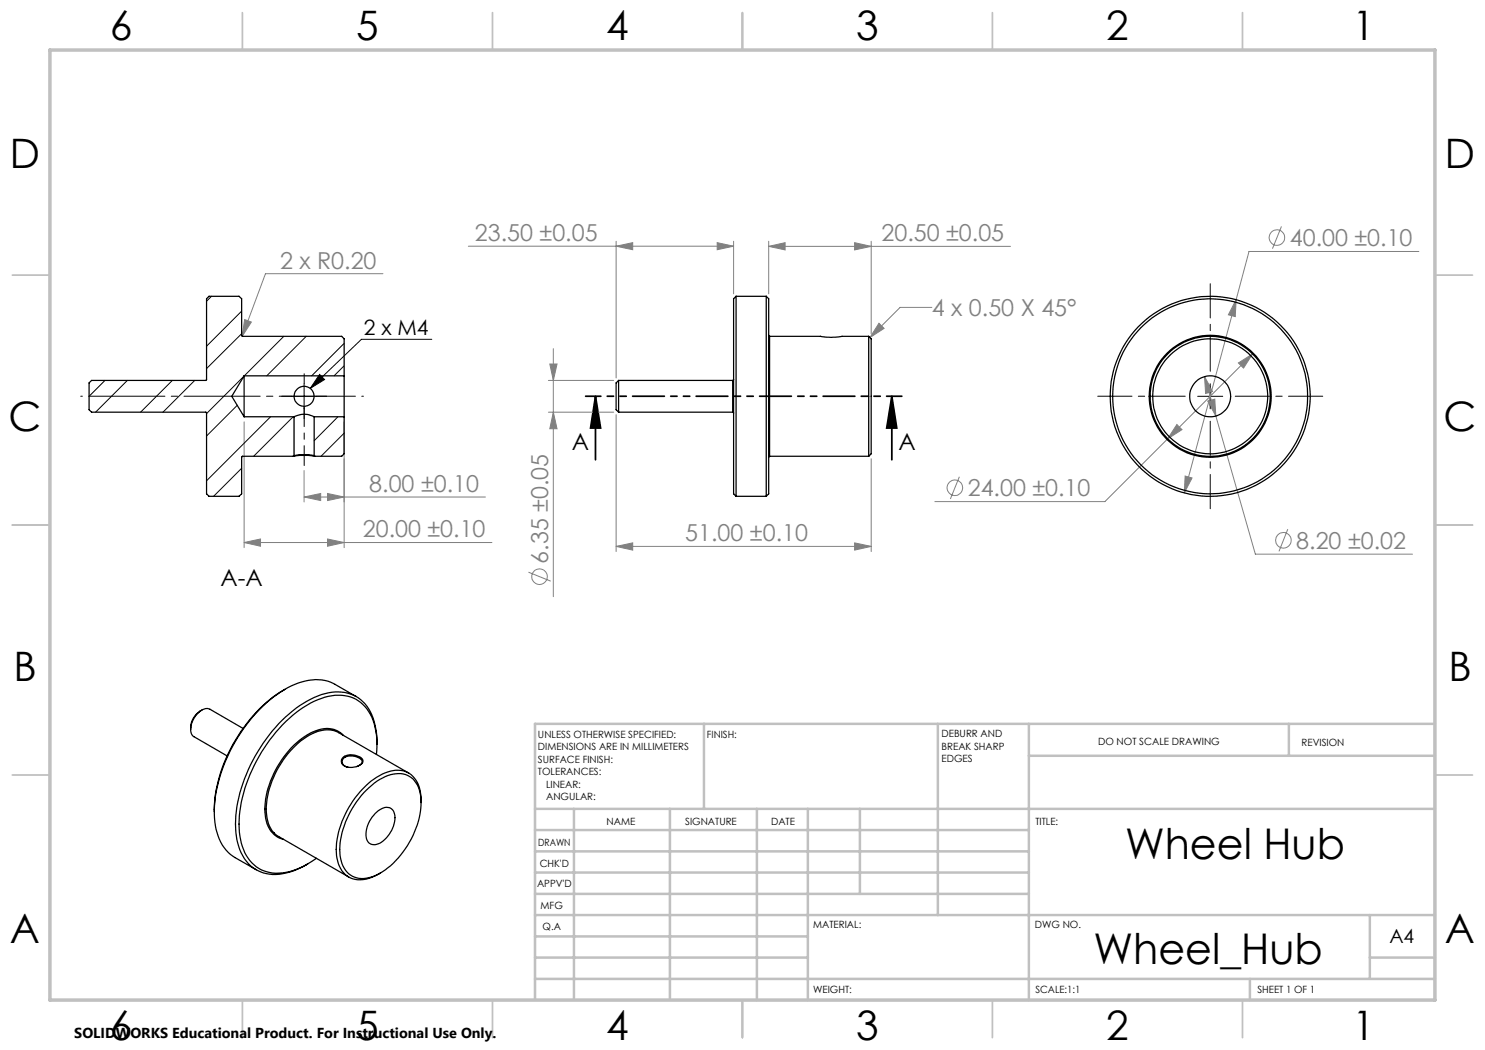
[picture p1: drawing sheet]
<svg xmlns="http://www.w3.org/2000/svg" width="297mm" height="210mm" viewBox="0 0 297 210" stroke-linecap="round" stroke-linejoin="round" font-family="sans-serif">
<g fill="none" stroke="#808080" stroke-width=".2">
<path d="M76.6 54.7h-23.5l-4.7 12.6M93.7 49.2h53M123.2 49.2l3.3-.7v1.4zM123.2 48.3v27.3M143.4 48.5l3.3 .7-3.3 .7zM146.7 48.3v10.5M153.7 49.3l3.3-.8v1.5zM153.7 49.3h48.4M153.7 48.3v10.5M170.9 48.5l3.3 .8-3.3 .7zM174.2 48.3v18.5M247.2 59.9l-.1 3.4-1.4-.3z"/>
<path d="M256.3 45.3l-1.8 4.4M283.8 50.3h-34l-12.9 48.3M48.9 63.9l1.4 .5-1.9 2.9zM109.7 76.1h13M110 72.8h1.4l-.7 3.3zM110.7 69.7v49.6M175.8 64.7l1 1-2.8 1.8zM186.4 61.5h-6.4l-6 6M240.9 75.3l1.6 3-1.4 .4zM240.9 75.3l10.2 35.5h31.4M247.7 72.6l2.8-1.8-1.8 2.8zM250.5 70.8l-29.5 29.5h-34"/>
<path d="M48.8 84.4v25.1M60.8 99.4l3.3-.7v1.4zM60.8 94.1v6.3M60.8 99.4h36.3M65.5 98.7l3.3 .7-3.3 .7zM68.8 84.4v25.1M109.7 82.4h13M110.7 82.4l.7 3.4h-1.4zM123.2 82.9v27.4M174.2 91.7v18.6M191.9 95.3l-1.8 4.5M235.4 84.9l1 1-2.9 1.9z"/>
<path d="M237 95.2l1.4 .4-1.5 3zM241.5 80.2l1.5-.4 .2 3.4zM48.8 108.5l3.3-.7v1.4zM48.8 108.5h49.6M65.5 107.8l3.3 .7-3.3 .7zM105.7 114.4l4.4 1.8M123.2 109.3l3.3-.7v1.4zM123.2 109.3h51M170.9 108.6l3.3 .7-3.3 .7zM257.6 105.8l-1.8 4.5"/>
<circle cx="255.4" cy="47.5" r="1.56"/>
<circle cx="191" cy="97.6" r="1.55"/>
<circle cx="107.9" cy="115.3" r="1.55"/>
<circle cx="256.7" cy="108.1" r="1.56"/>
</g>
<path d="M58.3 79.3h5M60.8 76.8v5M63.9 74.9l1 1-2.8 1.8zM86.4 67.9h-14.1l-10.2 9.8M239.5 79.3h5M242 76.8v5" fill="none" stroke="#000" stroke-width=".2"/>
<path d="M119.1 79.3l1 6.3h-2zM119.1 79.3v12.7M178.4 79.3l1 6.3h-2.1zM178.4 79.3v12.7" fill="none" stroke="#000" stroke-width=".35"/>
<path d="M16.2 79.2h56.5" fill="none" stroke="#000" stroke-width=".2" stroke-dasharray="15.2 1.3 1.3 1.3" stroke-dashoffset="-1.6"/>
<path d="M60.8 81.3v11.8" fill="none" stroke="#000" stroke-width=".2" stroke-dasharray="15.2 1.3 1.3 1.3" stroke-dashoffset="11.3"/>
<path d="M58.3 79.2h-2M60.8 76.7v-2M63.3 79.2h2M60.8 81.7v2" fill="none" stroke="#000" stroke-width=".2" stroke-dasharray="15.2 1.3 1.3 1.3"/>
<path d="M237.1 79.2h-17.5M242.1 74.2v-17.5M247.1 79.2h17.5M242.1 84.2v17.5" fill="none" stroke="#000" stroke-width=".2" stroke-dasharray="15.2 1.3 1.3 1.3" stroke-dashoffset="8.4"/>
<path d="M180.4 79.2h-63.3" fill="none" stroke="#000" stroke-width=".35" stroke-dasharray="6.3 1.3 1.3 1.3 1.3 1.3" stroke-dashoffset="3.3"/>
<g fill="none" stroke="#c0c0c0" stroke-width=".35">
<path d="M48.5 2.5v7.5M98.5 2.5v7.5M148.5 2.5v7.5M198.5 2.5v7.5M248.5 2.5v7.5M2.5 55h7.5M287 55h7.5M2.5 105h7.5M287 105h7.5M2.5 155h7.5M287 155h7.5M48.5 200v7.5"/>
<path d="M98.5 200v7.5M148.5 200v7.5M198.5 200v7.5M248.5 200v7.5"/>
</g>
<g fill="none" stroke="#c0c0c0" stroke-width=".5">
<path d="M140.8 144.8v17M187.6 144.8v38.2M205.8 144.8v55.2M205.8 151.2h81.2M257.8 144.8v6.4M287 144.8h-180v55.2M107 161.8h180M107 178.8h98.8M107 174.5h98.8M107 170.3h98.8M107 166h98.8M114.8 161.8v38.2"/>
<path d="M134 161.8v38.2M151.4 161.8v38.2M161.6 161.8v38.2M172 161.8v17M107 195.8h180M107 191.5h54.6M107 187.3h54.6M107 183h180M250 195.8v4.2M274 191.5h13M274 183v12.8"/>
</g>
<path d="M10 10h277v190h-277z" fill="none" stroke="#c0c0c0" stroke-width=".7"/>
<g fill="#000">
<path d="M63.9 74.9l1 1-2.8 1.8z"/>
<path d="M178.4 79.3l1 6.3h-2.1zM119.1 79.3l1 6.3h-2z"/>
</g>
<g fill="#808080">
<path d="M123.2 49.2l3.3-.7v1.4zM143.4 48.5l3.3 .7-3.3 .7zM153.7 49.3l3.3-.8v1.5zM170.9 48.5l3.3 .8-3.3 .7zM123.2 109.3l3.3-.7v1.4zM170.9 108.6l3.3 .7-3.3 .7zM175.8 64.7l1 1-2.8 1.8zM48.9 63.9l-.5 3.4 1.9-2.9zM48.8 108.5l3.3-.7v1.4zM65.5 107.8l3.3 .7-3.3 .7zM237 95.2l-.1 3.4 1.5-3zM247.2 59.9l-1.5 3.1 1.4 .3zM247.7 72.6l1 1 1.8-2.8zM235.4 84.9l-1.9 2.9 2.9-1.9zM240.9 75.3l.2 3.4 1.4-.4zM241.5 80.2l1.7 3-.2-3.4z"/>
<path d="M110 72.8h1.4l-.7 3.3zM110.7 82.4l.7 3.4h-1.4z"/>
<path d="M60.8 99.4l3.3-.7v1.4zM65.5 98.7l3.3 .7-3.3 .7z"/>
</g>
<g fill="none" stroke="#000" stroke-width=".25">
<path d="M147.2 59.3l-.5 .5v39l.5 .5M147.2 59.3v40M147.2 59.3h6M153.2 59.3v40M153.2 59.3l.5 .5v39l-.5 .5M48.8 75.2v8.2M48.8 75.2h20M48.8 75.2l-2.4 4.1 2.4 4.1M68.8 75.2v8.2M68.8 75.2v-7.4l-.5-.5h-19.9l-.1-.2v-7.3l-.5-.5h-6l-.5 .5v16.2l-.1 .1h-22.9l-.5 .5v5.3l.5 .5 22.9 .1 .1 16.3 .5 .5h6l.5-.5v-7.4l.2-.1h10.1M123.7 76.1v6.3M123.7 76.1l-.5 .5v5.3l.5 .5"/>
<path d="M123.7 76.1h22.8M146.5 76.1v6.3M146.7 75.9l-.2 .2M153.7 67.1l.2 .2M153.9 67.3h10.2a11.2 11.2 0 0 0 4.3 0h5.3M153.9 67.3v24M173.7 67.3v24M173.7 67.3l.5 .5v23l-.5 .5M48.8 83.4h10M58.6 91.3a13.4 13.4 0 0 1 4.4 0M58.8 83.4a4.3 4.3 0 0 1 4 0M58.8 91.1l.6-.1a9.6 9.6 0 0 1 3.4 .1"/>
<path d="M58.8 83.4v7.7M58.8 91.1l-.2 .2M62.8 91.1l.2 .2M62.8 83.4v7.7M62.8 83.4h6M68.8 83.4v7.4l-.5 .5h-5.3M123.7 82.4h22.8M146.5 82.4l.2 .2M147.2 99.3h6M153.9 91.3l-.2 .2M153.9 91.3h19.8M57 137.9a30.1 30.1 0 0 0-12.8 16.5 23.3 23.3 0 0 0-1.3 7.9"/>
<path d="M71.2 139.3l-4.2-2.4a8.9 8.9 0 0 0-8 0 28.3 28.3 0 0 0-13.4 14.1 24.1 24.1 0 0 0-2.4 14.9 8.5 8.5 0 0 0 3.8 5.6l4.3 2.4M40.4 142a4.1 4.1 0 0 0-2.3 3.9M48.6 145.7l-6.6-3.9a2.37 2.37 0 0 0-2.7 1.1 3.8 3.8 0 0 0-.8 4.2l6.9 4.1M68.6 151.5a2.99 2.99 0 0 1 4 .5 1.51 1.51 0 0 1-1.8 1.4 2.09 2.09 0 0 1-2.5-.9 .99 .99 0 0 1 .3-1zM68.7 147.1a4.9 4.9 0 0 0-6-.8 18.5 18.5 0 0 0-9.3 12.1 10.1 10.1 0 0 0 .7 7.7l1.4 1.3 1.2 .5M71.3 153.3a1.17 1.17 0 0 0 1.1-1 2.64 2.64 0 0 0-3.8-.5l-.1 .2a1.11 1.11 0 0 0 1.1 1.4M72.7 158.6a10.4 10.4 0 0 1 7-3.9 4.4 4.4 0 0 1 4.4 4.3 16.6 16.6 0 0 1-4.4 12.6 11.1 11.1 0 0 1-7 4.1 4.4 4.4 0 0 1-4.6-4 15.7 15.7 0 0 1 3.2-11.4zM75.3 150.9a12.5 12.5 0 0 0-2.3-9.6 7.5 7.5 0 0 0-8.1-1.9 23.6 23.6 0 0 0-12.1 10.2 27.6 27.6 0 0 0-4.9 16.8 9.1 9.1 0 0 0 3.9 7.3 9.4 9.4 0 0 0 8.9-.5l2.6-1.5M75.4 148.9a11.7 11.7 0 0 0-2.8-8.5 8 8 0 0 0-9-1.2 26 26 0 0 0-12 11.1 26.9 26.9 0 0 0-4.3 16.9 8.3 8.3 0 0 0 4.8 7.2 10.8 10.8 0 0 0 9.5-1.7M81.7 154.6l-14-8.1a5.7 5.7 0 0 0-5.8 .5 18.5 18.5 0 0 0-8.6 15.4 5.6 5.6 0 0 0 2.4 4.9l14 8.1M75 162.7a2.61 2.61 0 0 1 3.4-.9 3.7 3.7 0 0 1 0 4.2 4.7 4.7 0 0 1-3.6 2.9 1.79 1.79 0 0 1-1.6-2.2 6.4 6.4 0 0 1 1.8-4zM84.2 160.5a6.1 6.1 0 0 0-2.7-6 6.4 6.4 0 0 0-6.2 1 18.6 18.6 0 0 0-8 15 5.3 5.3 0 0 0 3.3 5.3 6.7 6.7 0 0 0 5.5-1.2"/>
<circle cx="60.8" cy="79.3" r="2"/>
<circle cx="242" cy="79.3" r="4.1"/>
<circle cx="242" cy="79.3" r="20"/>
<circle cx="242" cy="79.3" r="11.5"/>
<circle cx="242" cy="79.3" r="12.2"/>
<circle cx="242" cy="79.3" r="19.5"/>
<circle cx="242" cy="79.3" r="12"/>
</g>
<g fill="none" stroke="#000" stroke-width=".2">
<path d="M42.3 59.3l-1 .9M21 76.1l-3.2 3.2M25.5 76.1l-6.4 6.3M34.5 76.1l-6.4 6.3M38.9 76.1l-6.3 6.3M48.3 62.2l-7 7M48.3 66.7l-7 7M48.8 75.3l-7.5 7.4M56.8 67.3l-7.9 7.9M61.2 67.3l-7.9 7.9M68.8 68.7l-6.5 6.5M68.8 73.2l-2 2"/>
<path d="M47.4 81.1l-6.1 6.1M48.3 93.7l-5.6 5.6M54.1 83.4l-12.8 12.8M58.6 83.4l-7.9 7.9M67.6 83.4l-4.8 4.8M68.8 86.6l-4.6 4.7"/>
</g>
<g font-size="8.5">
<text x="225" y="171.8">Wheel Hub</text>
<text x="218.7" y="192.7">Wheel_Hub</text>
</g>
<g font-size="8.1">
<text x="22" y="8">6</text>
<text x="71.2" y="8">5</text>
<text x="121.2" y="8">4</text>
<text x="171.3" y="8">3</text>
<text x="221.3" y="8">2</text>
<text x="270.5" y="8">1</text>
<text x="2" y="33.6">D</text>
<text x="289" y="33.6">D</text>
<text x="1.7" y="86.1">C</text>
<text x="288.7" y="86.1">C</text>
<text x="2.7" y="136.1">B</text>
<text x="289.7" y="136.1">B</text>
<text x="2" y="188.6">A</text>
<text x="289" y="188.6">A</text>
<text x="22" y="208">6</text>
<text x="71.2" y="208">5</text>
<text x="121.2" y="208">4</text>
<text x="171.3" y="208">3</text>
<text x="221.3" y="208">2</text>
<text x="270.5" y="208">1</text>
</g>
<g font-size="4.7" fill="#808080">
<text x="56" y="53.7">2 x R0.20</text>
<text x="95" y="48.2">23.50 ±0.05</text>
<text x="176.3" y="48.2">20.50 ±0.05</text>
<text x="258" y="49.2">40.00 ±0.10</text>
<text x="186.4" y="63.2">4 x 0.50 X 45°</text>
<text x="73.9" y="98.4">8.00 ±0.10</text>
<text x="193.6" y="99.2">24.00 ±0.10</text>
<text x="72.6" y="107.5">20.00 ±0.10</text>
<text x="109.6" y="112.8" transform="rotate(-90 109.6 112.8)">6.35 ±0.05</text>
<text x="137.1" y="108.3">51.00 ±0.10</text>
<text x="259.3" y="109.8">8.20 ±0.02</text>
</g>
<g font-size="4.7">
<text x="114.4" y="89.9">A</text>
<text x="179.7" y="89.9">A</text>
<text x="44.1" y="117.2">A-A</text>
</g>
<text font-size="4.2" x="72.8" y="66.9">2 x M4</text>
<text font-size="3.9" x="277.9" y="188.5">A4</text>
<text font-size="2.9" x="14.9" y="207.6">SOLIDWORKS Educational Product. For Instructional Use Only.</text>
<g font-size="2">
<text x="107.6" y="147.6">UNLESS OTHERWISE SPECIFIED:</text>
<text x="141.4" y="147.6">FINISH:</text>
<text x="188.3" y="147.5">DEBURR AND</text>
<text x="188.3" y="150">BREAK SHARP</text>
<text x="219.6" y="149">DO NOT SCALE DRAWING</text>
<text x="260.3" y="149.2">REVISION</text>
<text x="107.6" y="150.1">DIMENSIONS ARE IN MILLIMETERS</text>
<text x="107.6" y="152.6">SURFACE FINISH:</text>
<text x="107.6" y="155.1">TOLERANCES:</text>
<text x="188.3" y="152.5">EDGES</text>
<text x="109.2" y="157.6">LINEAR:</text>
<text x="109.2" y="160.1">ANGULAR:</text>
<text x="121.3" y="165">NAME</text>
<text x="137" y="164.9">SIGNATURE</text>
<text x="154.2" y="164.9">DATE</text>
<text x="207.1" y="164.9">TITLE:</text>
<text x="107.6" y="169.1">DRAWN</text>
<text x="107.9" y="173.3">CHK'D</text>
<text x="107.4" y="177.4">APPV'D</text>
<text x="108.1" y="181.8">MFG</text>
<text x="108.5" y="186">Q.A</text>
<text x="162.6" y="185.5">MATERIAL:</text>
<text x="207" y="185.5">DWG NO.</text>
<text x="162.6" y="198.5">WEIGHT:</text>
<text x="207.1" y="198.6">SCALE:1:1</text>
<text x="251.5" y="198.6">SHEET 1 OF 1</text>
</g>
</svg>
